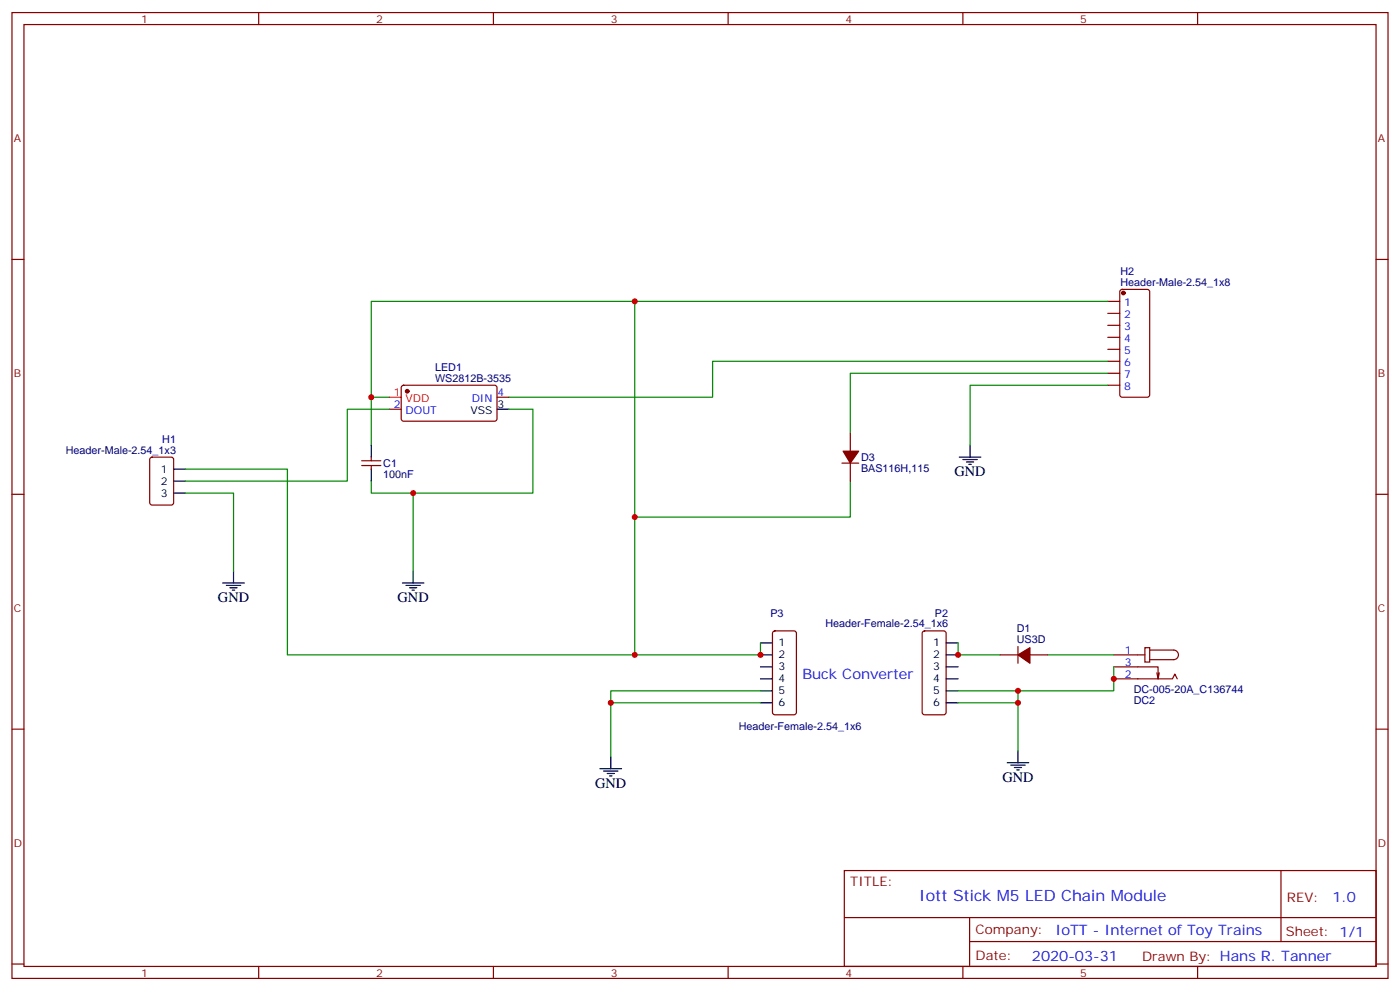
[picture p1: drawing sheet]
<svg xmlns="http://www.w3.org/2000/svg" width="412mm" height="292mm" viewBox="0 0 412 292" stroke-linecap="round" stroke-linejoin="round" font-family="sans-serif">
<g fill="none" stroke="#870000" stroke-width=".35">
<path d="M3.5 3.7h405.4v284.3h-405.4zM7.1 7.2h398.2v277.3h-398.2zM76.2 3.7v3.5M145.3 3.7v3.5M214.5 3.7v3.5M283.6 3.7v3.5M352.8 3.7v3.5M3.5 76.4h3.6M405.3 76.4h3.6M326.3 88.7h3.5M326.3 92.3h3.5M326.3 95.8h3.5"/>
<path d="M326.3 99.3h3.5M330.1 85.4l.5-.2h7.4l.6 .4 .1 30.6-.5 .7h-7.6l-.7-.4-.1-30.6zM118.4 113.6l.5-.2 27.1 .1 .4 .6-.1 9.5-.6 .4-27.1-.1-.4-.6v-9.2zM146.4 116.9h3.5M326.3 102.8h3.5M326.3 106.4h3.5M326.3 109.9h3.5M326.3 113.4h3.5M44.3 134.8l.5-.2h5.6l.7 .4 .1 13-.5 .6-5.9 .1-.6-.5-.1-12.9zM106.5 137.1h5.7M106.5 135.6h5.7M109.4 134.6v1"/>
<path d="M109.4 137.1v1M114.7 120.5h3.5M248 136.3h4.9M250.5 127.5v5.3M250.5 136.3v5.3M3.5 145.5h3.6M405.3 145.5h3.6M227.8 185.9l.4-.2h5.7l.6 .5 .1 23.5-.5 .7h-5.9l-.6-.4-.1-23.6zM271.9 185.9l.4-.2h5.7l.6 .5 .1 23.5-.5 .7h-5.9l-.6-.4-.1-23.6zM294.6 192.8h5.3M299.9 190.3v5M303.4 192.8h5.3"/>
<path d="M328.1 199.8h17.3l.7-1.4 .7 1.4M328.1 196.3h13v3.5l.4-1.7M328.1 192.8h9.2M337.3 190.7h1.4v4.2h-1.4zM338.7 191.4h7a1.41 1.41 0 0 1 1.4 1.4 1.41 1.41 0 0 1-1.4 1.4h-7M340.8 198.1l.3 1.7M3.5 214.7h3.6M405.3 214.7h3.6M248.7 256.3h156.6v28.2h-156.6zM377.3 256.3v20.9M248.7 270.1h156.5M285.6 277.2h119.6"/>
<path d="M285.6 270.1v14.2M3.5 283.8h3.6M76.2 284.5v3.5M145.3 284.5v3.5M214.5 284.5v3.5M283.6 284.5v3.5M352.8 284.5v3.5M405.3 283.8h3.6"/>
</g>
<g fill="#870000" stroke="#870000" stroke-width=".35">
<path d="M248.4 132.8h4.5l-2.4 3.5z"/>
<path d="M299.9 192.8l3.5-2.1v4.6z"/>
<circle cx="119.9" cy="115.2" r=".53"/>
<circle cx="330.9" cy="86.3" r=".53"/>
</g>
<path d="M114.7 116.9h3.5" fill="none" stroke="#f00" stroke-width=".35"/>
<g fill="none" stroke="#000" stroke-width=".35">
<path d="M51.2 138.1h3.5M109.4 131.1v3.5M109.4 138.1v3.5M146.4 120.5h3.5M282.6 134.6h6.3M283.6 135.3h4.3M284.7 136h2.1M285.4 136.7h.7M285.8 131.1v3.5M51.2 145.2h3.5M51.2 141.6h3.5M65.6 171.6h6.4"/>
<path d="M66.7 172.3h4.2M67.7 173h2.1M68.4 173.7h.7M68.8 168.1v3.5M118.5 171.6h6.4M119.6 172.3h4.2M120.6 173h2.2M121.4 173.7h.7M121.7 168.1v3.5M224 189.3h3.5M224 192.8h3.5M224 196.3h3.5"/>
<path d="M224 199.8h3.5M278.7 189.3h3.5M278.7 192.8h3.5M278.7 196.3h3.5M278.7 199.8h3.5M224 203.4h3.5M224 206.9h3.5M278.7 203.4h3.5M278.7 206.9h3.5M176.7 226.3h6.4M177.8 227h4.2M178.9 227.7h2.1"/>
<path d="M179.6 228.4h.7M179.9 222.8v3.5M296.7 224.5h6.3M297.7 225.2h4.3M298.8 226h2.1M299.5 226.7h.7M299.9 221v3.5"/>
</g>
<g fill="none" stroke="#008700" stroke-width=".35">
<path d="M187 88.7h-77.6v28.2M326.3 88.7h-139.3v104.1M114.7 116.9h-5.3v14.2M326.3 113.4h-40.5v17.7M326.3 109.9h-75.8v17.6M326.3 106.4h-116.4v10.5h-60M54.7 138.1h30v54.7h139.3v-3.5M114.7 120.5h-12.4v21.1h-47.6M149.9 120.5h7.1v24.7h-35.3M54.7 145.2h14.1v22.9M109.4 141.6v3.6h12.3v22.9M250.5 141.6v10.6h-63.5"/>
<path d="M282.2 189.3v3.5h12.4M308.7 192.8h19.4M328.1 196.3v7.1h-28.2M224 206.9h-44.1v15.9M224 203.4h-44.1v3.5M282.2 203.4h17.7v17.6M282.2 206.9h17.7"/>
</g>
<g fill="#c00">
<circle cx="224" cy="192.8" r=".88"/>
<circle cx="179.9" cy="206.9" r=".88"/>
<circle cx="299.9" cy="206.9" r=".88"/>
<circle cx="109.4" cy="116.9" r=".88"/>
<circle cx="282.2" cy="192.8" r=".88"/>
<circle cx="121.7" cy="145.2" r=".88"/>
<circle cx="328.1" cy="199.8" r=".88"/>
<circle cx="299.9" cy="203.4" r=".88"/>
<circle cx="187" cy="88.7" r=".88"/>
<circle cx="187" cy="192.8" r=".88"/>
<circle cx="187" cy="152.2" r=".88"/>
</g>
<text font-size="4.6" fill="#00f" x="270.8" y="265.3">Iott Stick M5 LED Chain Module</text>
<g font-size="4.2">
<text x="281.2" y="140.2">GND</text>
<text x="64.2" y="177.3">GND</text>
<text x="117.1" y="177.3">GND</text>
<text x="175.3" y="232">GND</text>
<text x="295.3" y="230.2">GND</text>
</g>
<g font-size="4.2" fill="#00f">
<text x="236.4" y="199.8">Buck Converter</text>
<text x="392.5" y="265.6">1.0</text>
<text x="310.9" y="275.1">IoTT - Internet of Toy Trains</text>
<text x="304" y="282.9">2020-03-31</text>
</g>
<g font-size="3.9" fill="#800">
<text x="250.5" y="260.9">TITLE:</text>
<text x="379.1" y="265.6">REV:</text>
<text x="287.4" y="275.1">Company:</text>
<text x="378.7" y="275.7">Sheet: 1/1</text>
<text x="287.4" y="282.8">Date:</text>
<text x="336.4" y="282.8">Drawn By: Hans R. Tanner</text>
</g>
<g font-size="3.2" fill="#800">
<text x="41.6" y="6.7">1</text>
<text x="110.8" y="6.7">2</text>
<text x="179.9" y="6.7">3</text>
<text x="249.1" y="6.7">4</text>
<text x="318.2" y="6.7">5</text>
<text x="4.1" y="41.8">A</text>
<text x="405.9" y="41.8">A</text>
<text x="4.1" y="110.9">B</text>
<text x="405.9" y="110.9">B</text>
<text x="4.1" y="180.1">C</text>
<text x="405.9" y="180.1">C</text>
<text x="4.1" y="249.2">D</text>
<text x="405.9" y="249.2">D</text>
<text x="41.6" y="287.5">1</text>
<text x="110.8" y="287.5">2</text>
<text x="179.9" y="287.5">3</text>
<text x="249.1" y="287.5">4</text>
<text x="318.2" y="287.5">5</text>
</g>
<g font-size="3.2" fill="#000080">
<text x="330" y="81">H2</text>
<text x="330" y="84.1">Header-Male-2.54_1x8</text>
<text x="128.2" y="112.4">WS2812B-3535</text>
<text x="128.2" y="109.2">LED1</text>
<text x="47.8" y="130.4">H1</text>
<text x="19.4" y="133.5">Header-Male-2.54_1x3</text>
<text x="112.9" y="137.4">C1</text>
<text x="253.7" y="135.6">D3</text>
<text x="112.9" y="140.6">100nF</text>
<text x="253.6" y="138.8">BAS116H,115</text>
<text x="226.9" y="181.5">P3</text>
<text x="243.1" y="184.7">Header-Female-2.54_1x6</text>
<text x="275.4" y="181.5">P2</text>
<text x="299.5" y="186.1">D1</text>
<text x="299.5" y="189.3">US3D</text>
<text x="334" y="204.1">DC-005-20A_C136744</text>
<text x="334" y="207.3">DC2</text>
<text x="217.6" y="215">Header-Female-2.54_1x6</text>
</g>
<g font-size="3.2" fill="#00f">
<text x="331.2" y="90.1">1</text>
<text x="331.2" y="93.7">2</text>
<text x="331.2" y="97.2">3</text>
<text x="331.2" y="100.7">4</text>
<text x="331.2" y="104.2">5</text>
<text x="331.2" y="107.8">6</text>
<text x="331.2" y="111.3">7</text>
<text x="138.9" y="118.4">DIN</text>
<text x="146.6" y="116.6">4</text>
<text x="331.2" y="114.8">8</text>
<text x="116" y="120.1">2</text>
<text x="119.5" y="121.9">DOUT</text>
<text x="331.4" y="192.4">1</text>
<text x="331.4" y="196">3</text>
<text x="331.4" y="199.5">2</text>
</g>
<g font-size="3.2" fill="#f00">
<text x="116" y="116.6">1</text>
<text x="119.5" y="118.4">VDD</text>
</g>
<g font-size="3.2">
<text x="138.6" y="121.9">VSS</text>
<text x="146.6" y="120.1">3</text>
<text x="47.4" y="139.2">1</text>
<text x="47.4" y="142.7">2</text>
<text x="47.4" y="146.2">3</text>
<text x="229.3" y="190.3">1</text>
<text x="274.9" y="190.3">1</text>
<text x="229.3" y="193.9">2</text>
<text x="229.3" y="197.4">3</text>
<text x="274.9" y="193.9">2</text>
<text x="274.9" y="197.4">3</text>
<text x="229.3" y="200.9">4</text>
<text x="274.9" y="200.9">4</text>
<text x="229.3" y="204.4">5</text>
<text x="229.3" y="208">6</text>
<text x="274.9" y="204.4">5</text>
<text x="274.9" y="208">6</text>
</g>
</svg>
